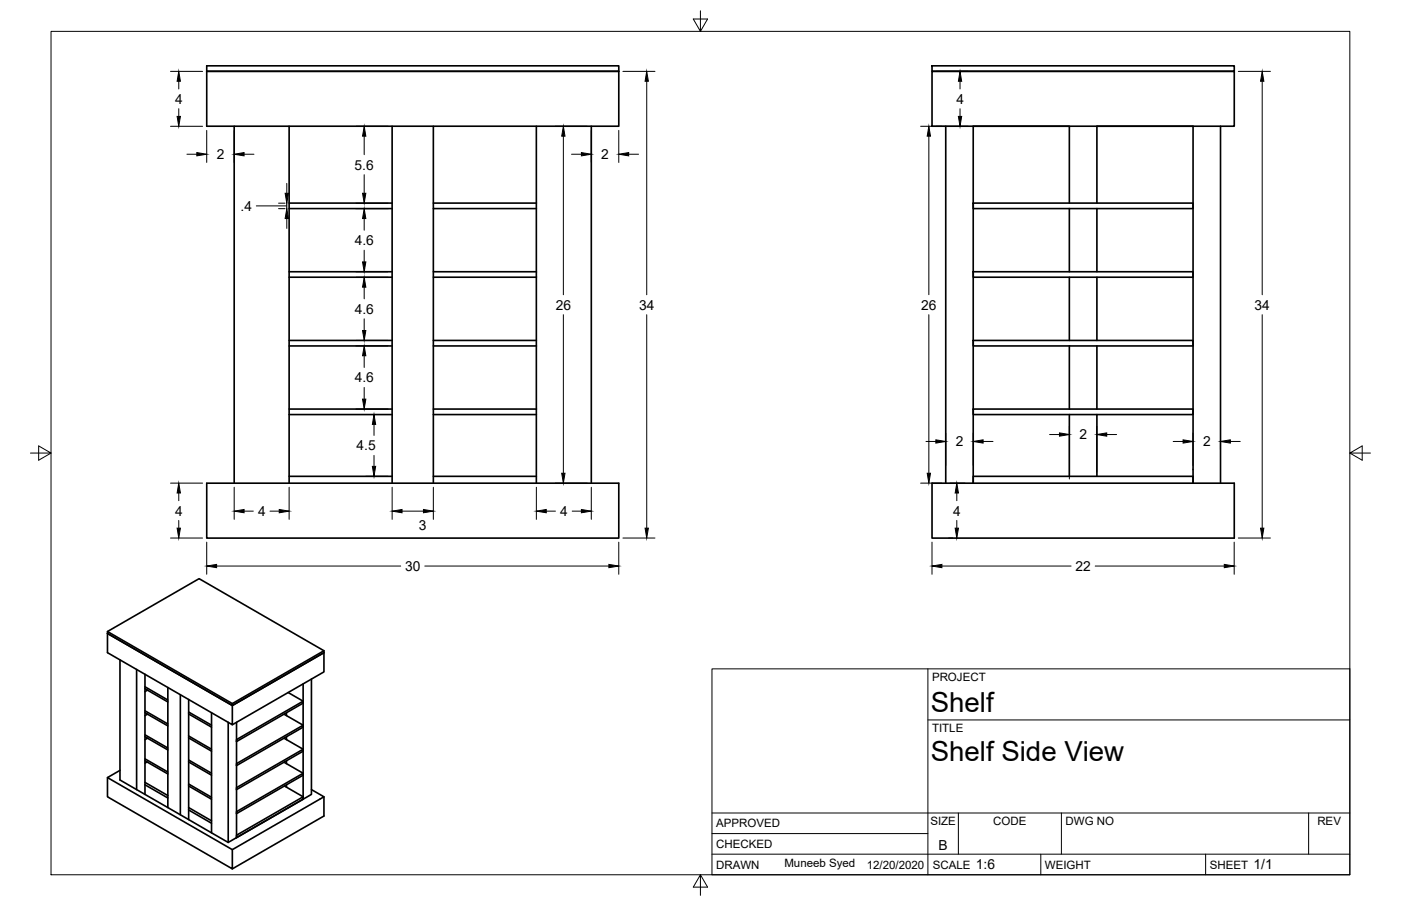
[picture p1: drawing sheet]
<svg xmlns="http://www.w3.org/2000/svg" width="432mm" height="279mm" viewBox="0 0 432 279" stroke-linecap="round" stroke-linejoin="round" font-family="sans-serif">
<!-- layer: Visible -->
<g fill="none" stroke="#000" stroke-width=".51">
<path d="M63.7 20.3h127v1.7h-127h127v16.9h-127zM72.2 38.9v110.1M89.1 38.9v110.1M120.9 38.9v110.1M133.6 38.9v110.1M165.3 38.9v110.1M182.2 38.9v110.1M287.3 22h93.1v16.9h-93.1zM287.3 20.3h93.1v1.7h-93.1zM291.5 38.9v110.1M376.2 38.9v110.1M89.1 64.3h31.8"/>
<path d="M89.1 62.6h31.8M133.6 64.3h31.7M133.6 62.6h31.7M300 62.6h67.7v1.7h-67.7zM329.6 62.6v-23.7h-29.6v110.1v-2.1h67.7v2.1v-110.1h-29.6v23.7M329.6 64.3v19.5M338.1 64.3v19.5M89.1 85.5h31.8M89.1 83.8h31.8M133.6 85.5h31.7M133.6 83.8h31.7M300 83.8h67.7v1.7h-67.7z"/>
<path d="M329.6 85.5v19.5M338.1 85.5v19.5M89.1 106.7h31.8M89.1 105h31.8M133.6 106.7h31.7M133.6 105h31.7M300 105h67.7v1.7h-67.7zM329.6 106.7v19.5M338.1 106.7v19.5M89.1 127.8h31.8M89.1 126.2h31.8M133.6 127.8h31.7"/>
<path d="M133.6 126.2h31.7M300 126.2h67.7v1.6h-67.7zM329.6 127.8v19.1M338.1 127.8v19.1M63.7 149h127v16.9h-127zM89.1 146.9h31.8M133.6 146.9h31.7M287.3 149h93.1v16.9h-93.1zM33.1 195.3l38.5 22.3 28.2-16.3v5.9l-28.2 16.3M33.1 194.8l28.3-16.3 38.4 22.2v.6l-28.2 16.3v5.9l-38.5-22.2zM33.1 195.3l38.5 22.3v-.6l28.2-16.3M33.1 194.8l38.5 22.2"/>
<path d="M37 203.5v37l33.3 19.3 23.1-13.3M42.1 206.5v37M44.7 207.9v37.1M44.7 219.8l7 4.1M44.7 219.2l7 4.1M44.7 212.4l7 4.1M44.7 211.8l7 4.1M45.4 212.8l-.7 .5M51.7 212v37M55.6 214.2v37.1M58.1 215.7v37.1M58.1 219.6l7.1 4"/>
<path d="M65.2 219.8v37M88.3 219.8v.9M88.8 213.6l4.6 2.6v.6l-20.5 11.9v-.6l20.5-11.9M96 209.4v35.6l-2.6 1.5v-35.6M33.1 239.8v5.9l38.5 22.2v-5.9M37 237.6l-3.9 2.2 38.5 22.2 28.2-16.3-3.8-2.2M44.7 234.6l7 4.1M44.7 234l7 4.1M44.7 227.2l7 4.1M44.7 226.6l7 4.1M45.3 235l-.6 .4M45.4 227.6l-.7 .5"/>
<path d="M45.4 220.2l-.7 .5M58.1 235l7.1 4.1M58.1 234.4l7.1 4.1M58.1 227.6l7.1 4M58.1 227l7.1 4.1M58.1 220.2l7.1 4M70.3 222.8v37M72.9 222.8v35.5M87.5 235.1l5.9 3.4v.6l-20.5 11.8v-.6l20.5-11.8M87.5 227.6l5.9 3.5v.5l-20.5 11.9v-.6l20.5-11.8M87.5 220.2l5.9 3.4v.6l-20.5 11.9v-.6l20.5-11.9M88.3 227.2v.9"/>
<path d="M88.3 234.6v.9M44.7 242l7 4.1M44.7 241.3l7 4M58.1 242.4l7.1 4.1M58.1 241.8l7.1 4.1M58.1 249.8l7.1 4.1M58.1 249l7.1 4.1M87.7 242.4l5.7 3.3v.8l-20.5 11.8M88.3 242v.8M93.4 245.7l-20.5 11.9v.7M99.8 245.7v6l-28.2 16.2"/>
</g>
<!-- layer: Border -->
<path d="M15.7 9.7h400.3v260.1h-400.3zM215.9 3.3v6.4l-2.2-3.8h4.4l-2.2 3.8M9.4 139.7h6.3l-3.8-2.2v4.4l3.8-2.2M416 139.7l3.8 2.2v-4.4l-3.8 2.2h6.4M215.9 269.8l2.2 3.8h-4.4l2.2-3.8v6.3" fill="none" stroke="#000" stroke-width=".31"/>
<!-- layer: Titleblock -->
<path d="M219.4 206.3h196.6v63.5h-196.6zM286 206.3v63.5M286 222h130M219.4 257.1h66.6M219.4 250.7h196.6M295.4 250.7v12.7M327.1 250.7v12.7M403.3 250.7v12.7M219.4 263.4h196.6M320.8 263.4v6.4M371.6 263.4v6.4" fill="none" stroke="#000" stroke-width=".31"/>
<!-- layer: Dimensions -->
<g fill="none" stroke="#000" stroke-width=".31">
<path d="M52.6 38.9h9.8M52.6 22h9.8M55.1 25.1v2.3M55.1 33.5v2.4M109.7 38.9h9.9M171.1 38.9h9.9M192 22h9.9M199.3 25.1v65.8M283.7 38.9h14.7M288.5 22h9.9M295.9 25.1v2.3M295.9 33.5v2.4"/>
<path d="M381.7 22h9.9M389 25.1v65.8M57.6 47.6h3.1M63.7 40.2v9.9M72.2 40.2v9.9M75.2 47.6h3.1M88.4 56.6v3M112.2 42v5.7M112.2 53.9v5.7M173.6 42v48.9M176.1 47.6h3.1M182.2 40.2v9.9"/>
<path d="M190.7 40.2v9.9M193.8 47.6h3M286.3 42v48.9M79 63.5h9.4M85.9 62.7h1.9M85.9 64.3h1.9M88.4 62.7v1.6M88.4 67.4v3M109.7 62.7h9.9M109.7 64.3h9.9M112.2 67.4v3.6M112.2 77.2v3.6"/>
<path d="M109.7 83.8h9.9M109.7 85.5h9.9M112.2 88.6v3.6M112.2 98.3v3.6M173.6 97v48.9M199.3 97v65.9M286.3 97v48.9M389 97v65.9M109.7 105h9.9M109.7 106.7h9.9M112.2 109.7v3.6M112.2 119.5v3.6"/>
<path d="M109.7 126.1h9.9M112.7 127.8h6.9M115.3 130.9v3.4M285.4 136.1h3M291.5 133.6v9.9M300 133.6v9.9M303 136.1h3M323.5 134h3M329.6 131.5v16.2M338.1 131.5v14.1M341.1 134h3M361.6 136.1h3"/>
<path d="M367.7 133.6v9.9M376.2 135.8v2.9M379.2 136.1h3M52.6 149h9.8M55.1 152v2.4M72.2 150.3v9.9M75.2 157.6h2.9M83.2 157.6h2.9M89.1 150.3v9.9M112.7 146.9h6.9M115.3 140.4v3.4M120.9 150.3v9.9"/>
<path d="M123.9 157.6h6.6M133.6 150.3v9.9M165.3 150.3v9.9M168.4 157.6h2.8M171.1 149h9.9M176.4 157.6h2.8M182.2 150.3v9.9M283.7 149h6.5M292.8 149h4.6M294.9 152v2.4M52.6 165.9h9.8M55.1 160.5v2.4"/>
<path d="M63.7 167.2v9.9M66.8 174.6h56.7M130.9 174.6h56.8M190.7 167.2v9.9M192 165.9h9.9M287.3 167.2v9.9M290.3 174.6h39.8M292.4 165.9h1.2M294.9 160.5v2.4M337.5 174.6h39.8M380.4 167.2v9.9M381.7 165.9h9.9"/>
</g>
<g fill="#000" stroke="#000" stroke-width=".31">
<path d="M55.1 22l.5 3.1h-1zM54.6 35.9h1l-.5 3zM199.3 22l.5 3.1h-1zM295.9 22l.5 3.1h-1zM295.4 35.9h1l-.5 3zM389 22l.5 3.1h-1zM60.7 47.1l3 .5-3 .5zM72.2 47.6l3-.5v1zM87.9 59.6h1l-.5 3.1zM112.2 38.9l.6 3.1h-1.1zM111.7 59.6h1.1l-.6 3.1zM173.6 38.9l.5 3.1h-1z"/>
<path d="M179.2 47.1l3 .5-3 .5zM190.7 47.6l3.1-.5v1zM286.3 38.9l.5 3.1h-1zM88.4 64.3l.5 3.1h-1zM112.2 64.3l.6 3.1h-1.1zM111.7 80.8h1.1l-.6 3zM112.2 85.5l.6 3.1h-1.1zM111.7 101.9h1.1l-.6 3.1zM112.2 106.7l.6 3h-1.1zM111.7 123.1h1.1l-.6 3zM115.3 127.8l.5 3.1h-1zM288.4 135.6l3.1 .5-3.1 .6z"/>
<path d="M300 136.1l3-.5v1.1zM326.5 133.5l3.1 .5-3.1 .5zM338.1 134l3-.5v1zM364.6 135.6l3.1 .5-3.1 .6zM376.2 136.1l3-.5v1.1zM55.1 149l.5 3h-1zM72.2 157.6l3-.5v1zM86.1 157.1l3 .5-3 .5zM114.8 143.8h1l-.5 3.1zM120.9 157.6l3-.5v1zM130.5 157.1l3.1 .5-3.1 .5zM165.3 157.6l3.1-.5v1z"/>
<path d="M173.1 145.9h1l-.5 3.1zM179.2 157.1l3 .5-3 .5zM285.8 145.9h1l-.5 3.1zM294.9 149l.5 3h-1zM54.6 162.9h1l-.5 3zM63.7 174.6l3.1-.5v1zM187.7 174.1l3 .5-3 .5zM198.8 162.9h1l-.5 3zM287.3 174.6l3-.5v1zM294.4 162.9h1l-.5 3zM377.3 174.1l3.1 .5-3.1 .5zM388.5 162.9h1l-.5 3z"/>
</g>
<g font-size="8.5">
<text x="286.9" y="219.6">Shelf</text>
<text x="286.9" y="234.6">Shelf Side View</text>
</g>
<g font-size="4.3">
<text x="54" y="32">4</text>
<text x="294.8" y="32">4</text>
<text x="66.8" y="49.1">2</text>
<text x="109.3" y="52.3">5.6</text>
<text x="185.3" y="49.1">2</text>
<text x="74.1" y="65">.4</text>
<text x="109.3" y="75.6">4.6</text>
<text x="171.3" y="95.5">26</text>
<text x="197" y="95.5">34</text>
<text x="284" y="95.5">26</text>
<text x="386.7" y="95.5">34</text>
<text x="109.3" y="96.7">4.6</text>
<text x="109.3" y="117.9">4.6</text>
<text x="294.6" y="137.7">2</text>
<text x="332.7" y="135.5">2</text>
<text x="370.8" y="137.7">2</text>
<text x="109.9" y="138.9">4.5</text>
<text x="54" y="159">4</text>
<text x="79.5" y="159.2">4</text>
<text x="172.7" y="159.2">4</text>
<text x="293.8" y="159">4</text>
<text x="129.1" y="163.6">3</text>
<text x="124.9" y="176">30</text>
<text x="331.5" y="176.1">22</text>
<text x="289.2" y="262.1">B</text>
<text x="300.8" y="268.1">1:6</text>
<text x="386.4" y="268.1">1/1</text>
</g>
<g font-size="3.5">
<text x="287.3" y="210.1">PROJECT</text>
<text x="287.3" y="225.8">TITLE</text>
<text x="220.7" y="255.2">APPROVED</text>
<text x="286.7" y="254.5">SIZE</text>
<text x="306.1" y="254.5">CODE</text>
<text x="328.4" y="254.5">DWG NO</text>
<text x="406" y="254.5">REV</text>
<text x="220.7" y="261.5">CHECKED</text>
<text x="220.7" y="267.9">DRAWN</text>
<text x="241.7" y="267.5">Muneeb Syed</text>
<text x="267.1" y="267.9">12/20/2020</text>
<text x="287.5" y="267.9">SCALE</text>
<text x="322.1" y="267.9">WEIGHT</text>
<text x="372.9" y="267.9">SHEET</text>
</g>
</svg>
